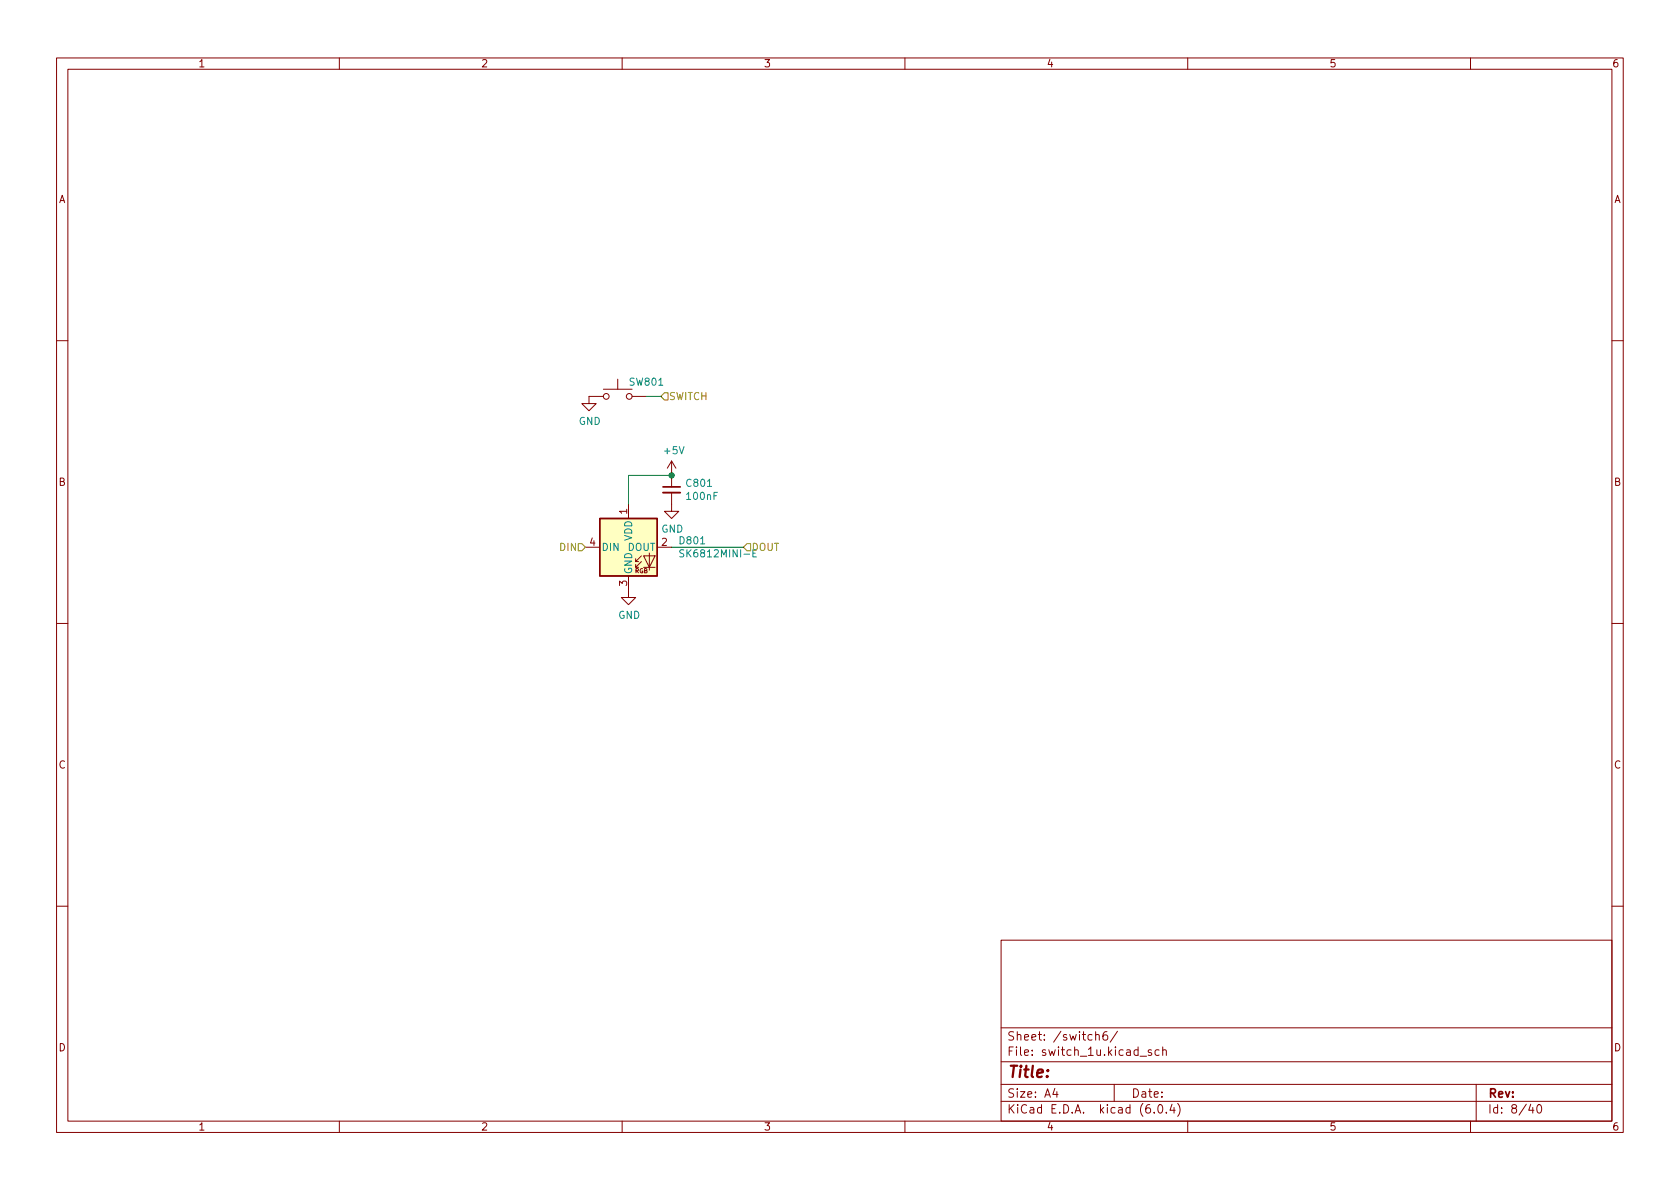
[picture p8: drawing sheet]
<svg xmlns="http://www.w3.org/2000/svg" width="297mm" height="210mm" viewBox="0 0 297 210" stroke-linecap="round" stroke-linejoin="round" font-family="sans-serif">
<g fill="none" stroke="#840000" stroke-width=".18">
<path d="M10 10.2h277v190.1h-277zM12 12.2h273v186.1h-273zM60 10.2v2M110 10.2v2M160 10.2v2M210 10.2v2M260 10.2v2M10 60.2h2M106.7 70.1h-2.6v1.3h1.3l-1.3 1.2-1.2-1.2h1.2M106.7 68.8h5.1M109.2 67.1v1.7M111.8 70.1h2.5"/>
<path d="M285 60.2h2M103.5 96.8h2.5M111.1 89.1v2.6M112.4 99.3h.5M113.4 99.3l-1 1v-.5M113.4 98.3l-1 1v-.5M113.8 98.3h2l-1 2zM114.8 97.8v3M116.2 96.8h2.5M118.7 87.1v3.3h1.3l-1.3 1.3-1.2-1.3h1.2M118.7 81.5v4.6M118.7 81.5l-.7 1.3"/>
<path d="M118.7 81.5l.8 1.3M10 110.2h2M111.1 101.8v3.9h1.3l-1.3 1.2-1.2-1.2h1.2M113.8 100.3h2M285 110.2h2M10 160.2h2M177 166.3h108v32h-108zM285 160.2h2M60 198.3v2M110 198.3v2M160 198.3v2M177 194.8h108"/>
<path d="M177 191.8h108M177 187.8h108M177 181.8h108M186.5 192.5l-.4 1h1M186.9 193v1M193.7 183.1l.2-.2 .4 .1 .1 .9M193.7 182.4v1.5M195.7 182.4a.59 .59 0 0 0-.7 .7v.5l.1 .3h.5l.2-.1 .1-.5-.2-.2-.4-.1-.3 .3M197 191.8v3M197.6 182.4l-1.3 1.9M201.6 186.8h1.1M203.6 185.7l-.4-.1-.2 .2 .1 .3 .5 .1v.4h-.6"/>
<path d="M204.1 196.7v.1M204.9 195.4l.2-.1a.81 .81 0 0 1 .6 .7 .81 .81 0 0 1-.3 .8h-.2a.81 .81 0 0 1-.6-.6 .81 .81 0 0 1 .3-.8zM204.9 185.7l-.4-.1-.3 .3v.4l.2 .3h.5M205.6 185.8l.2-.2 .3 .1 .1 .9M205.6 185.1v1.5M206.2 196.7v.1M207.2 195.3l-.3 1h.9M207.6 195.8v1M208.2 195.1a1.72 1.72 0 0 1 0 2.3M210 198.3v2M260 198.3v2M261 191.8v6.5"/>
<path d="M270.6 195.3l-.3 1h.9M271 195.8v1M271.9 195.4l.2-.1a.81 .81 0 0 1 .6 .7 .81 .81 0 0 1-.3 .8h-.2a.81 .81 0 0 1-.6-.6 .81 .81 0 0 1 .3-.8z"/>
<circle cx="107.2" cy="70.1" r=".51"/>
<circle cx="111.3" cy="70.1" r=".51"/>
</g>
<path d="M117.2 87.1h3.1" fill="none" stroke="#840000" stroke-width=".33"/>
<path d="M117.2 86.1h3.1" fill="none" stroke="#840000" stroke-width=".3"/>
<path d="M106 91.7h10.2v10.1h-10.2z" fill="#ffffc2" stroke="#ffffc2" stroke-width=".18"/>
<path d="M106 91.7h10.2v10.1h-10.2z" fill="none" stroke="#840000" stroke-width=".25"/>
<path d="M120.9 97.3l-.5-.1-.2 .1v.4l.6 .2 .1 .3-.2 .3-.5-.1M133.7 97.2h-.6v1.3h.6" fill="none" stroke="#008484" stroke-width=".18"/>
<path d="M117.5 69.5h.6v1.2h-.6l-.7-.6zM102.2 96.1h.7l.6 .7-.6 .6h-.7zM131.4 96.8l.7-.7h.6v1.3h-.6z" fill="none" stroke="#848400" stroke-width=".18"/>
<path d="M114.3 70.1h2.5M118.7 96.8h12.7M118.7 84.1h-7.6v5" fill="none" stroke="#008400" stroke-width=".18"/>
<circle cx="118.7" cy="84.1" r=".46" fill="#008400" stroke="#008400" stroke-width=".18"/>
<text font-size="2.8" fill="#840000" x="178" y="190.6">Title:</text>
<g font-size="2.1" fill="#840000">
<text x="178" y="184">Sheet: /switch6/</text>
<text x="178" y="186.7">File: switch_1u.kicad_sch</text>
<text x="178" y="196.9">KiCad E.D.A. kicad (6.0.4)</text>
<text x="178" y="194.1">Size: A4</text>
<text x="200" y="194.1">Date:</text>
<text x="263" y="194.1">Rev:</text>
<text x="263" y="196.9">Id: 8/40</text>
</g>
<g font-size="1.8" fill="#840000">
<text x="35" y="11.9">1</text>
<text x="85" y="11.9">2</text>
<text x="135" y="11.9">3</text>
<text x="185" y="11.9">4</text>
<text x="235" y="11.9">5</text>
<text x="285" y="11.9">6</text>
<text x="10.3" y="35.9">A</text>
<text x="285.3" y="35.9">A</text>
<text x="10.3" y="85.9">B</text>
<text x="285.3" y="85.9">B</text>
<text x="110.9" y="90.9" transform="rotate(-90 110.9 90.9)">1</text>
<text x="104.3" y="96.5">4</text>
<text x="117" y="96.5">2</text>
<text x="110.9" y="103.6" transform="rotate(-90 110.9 103.6)">3</text>
<text x="10.3" y="135.9">C</text>
<text x="285.3" y="135.9">C</text>
<text x="10.3" y="185.9">D</text>
<text x="285.3" y="185.9">D</text>
<text x="35" y="199.9">1</text>
<text x="85" y="199.9">2</text>
<text x="135" y="199.9">3</text>
<text x="185" y="199.9">4</text>
<text x="235" y="199.9">5</text>
<text x="285" y="199.9">6</text>
</g>
<g font-size="1.8" fill="#008484">
<text x="111.4" y="68.2">SW801</text>
<text x="102.3" y="75.1">GND</text>
<text x="117.5" y="80.3">+5V</text>
<text x="121.5" y="86.1">C801</text>
<text x="121.5" y="88.4">100nF</text>
<text x="111.8" y="95.7" transform="rotate(-90 111.8 95.7)">VDD</text>
<text x="116.9" y="94.2">GND</text>
<text x="106.3" y="97.4">DIN</text>
<text x="110.9" y="97.4">DOUT</text>
<text x="111.8" y="101.6" transform="rotate(-90 111.8 101.6)">GND</text>
<text x="120.3" y="96.2">D801</text>
<text x="121" y="98.5">SK6812MINI-E</text>
<text x="109.3" y="109.4">GND</text>
</g>
<g font-size="1.8" fill="#848400">
<text x="118.2" y="70.7">SWITCH</text>
<text x="99.1" y="97.4">DIN</text>
<text x="132.8" y="97.4">DOUT</text>
</g>
<text font-size="1.1" fill="#840000" x="112.2" y="101.3">RGB</text>
</svg>
